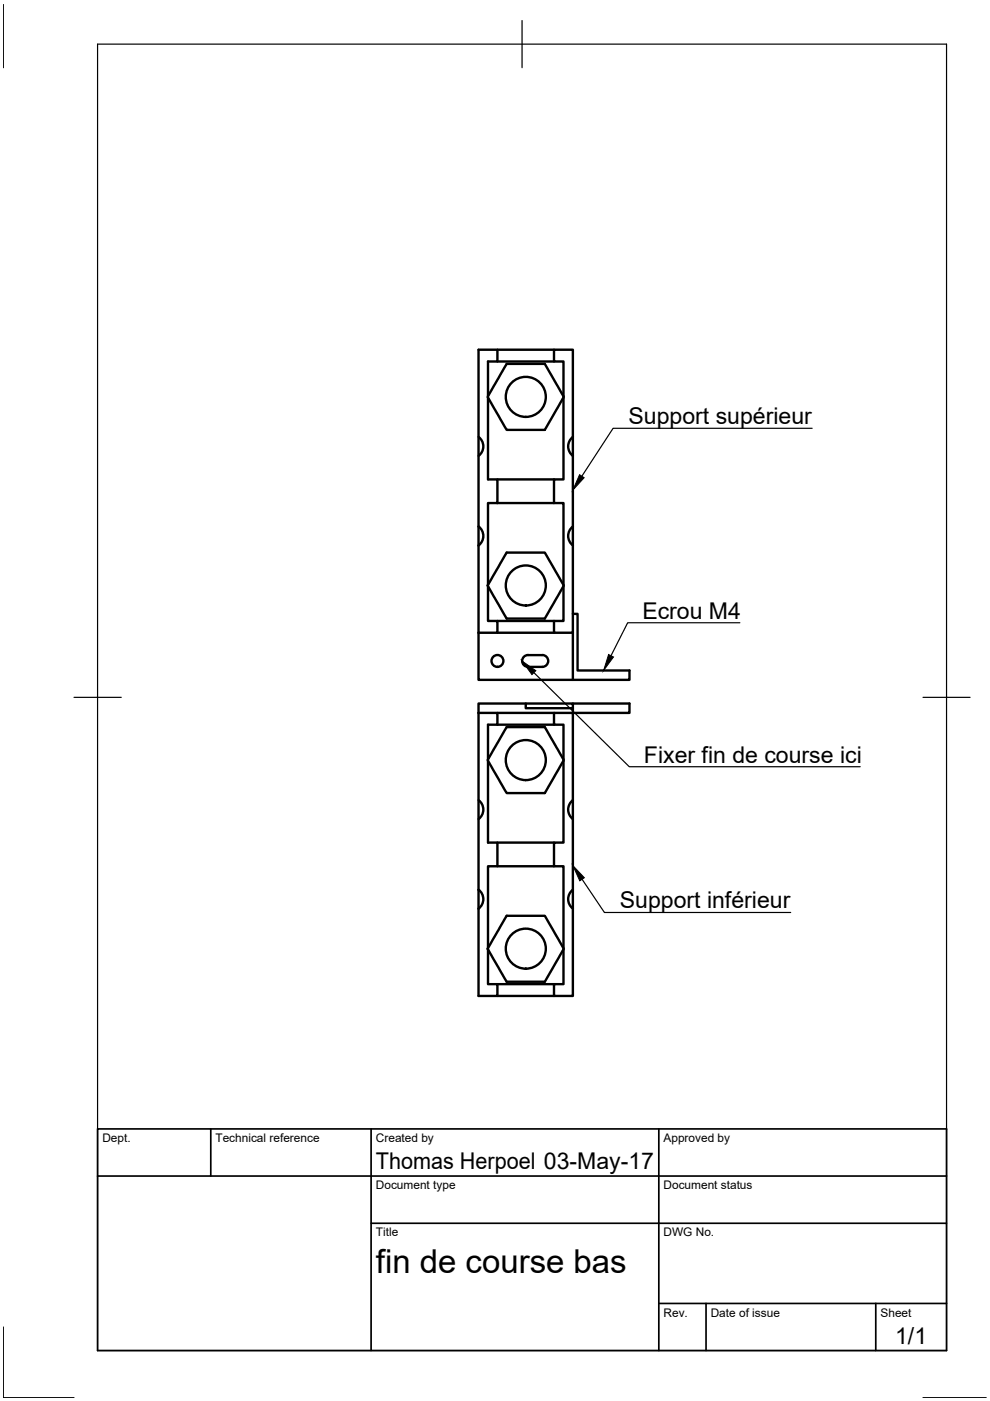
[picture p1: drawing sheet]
<svg xmlns="http://www.w3.org/2000/svg" width="210mm" height="297mm" viewBox="0 0 210 297" stroke-linecap="round" stroke-linejoin="round" font-family="sans-serif">
<!-- layer: Visible -->
<g fill="none" stroke="#000" stroke-width=".51">
<path d="M105.5 76.6h12M105.5 74.1h12M117.5 74.1h4v60.1h-4v-2.5h2v-7.6v-17.4h-2v-5.1h2v-25h-2zM101.5 92.6a2.51 2.51 0 0 1 0 4.1M103.5 84v-7.4h2v-2.5h-4v37.6M103.5 84.3v17.3h2v5.1h-2v17.3M119.5 84l-4-6.8h-8.1l-3.5 6a1.15 1.15 0 0 0-.4 1.2l3.9 6.7h8.1l4-6.8M121.5 92.6a2.51 2.51 0 0 0 0 4.1M101.5 111.7v4M101.5 115.7v18.5M101.5 111.6a2.51 2.51 0 0 1 0 4M105.5 106.7h12"/>
<path d="M105.5 101.6h12M121.5 111.6a2.51 2.51 0 0 0 0 4M101.5 134.2v9.9h20M103.5 124.3v7.4h2v2.5h-4M105.5 134.2h12M105.5 131.7h12M111.2 139.1l.8-.2h3a1.26 1.26 0 0 1 1.2 1.2 1.26 1.26 0 0 1-1.2 1.3h-3a1.26 1.26 0 0 1-1.2-.9 1.26 1.26 0 0 1 .4-1.4zM119.5 124l-4-6.8h-8.1l-3.5 6a1.15 1.15 0 0 0-.4 1.2l3.9 6.7h8.1l4-6.8M121.5 130.2h1v12h11v1.9h-12M121.5 134.2v9.9M101.5 151.2v37.5M101.5 151.2h4v2.4h-2v7.4"/>
<path d="M105.5 153.6h12M105.5 151.2h12M111.5 149.2h10v1h-10zM111.5 149.2h-10v2M117.5 151.2h4v60h-4v-2.5h2v-7.6v-17.4h-2v-5.1h2v-25h-2zM121.5 149.2h12v2h-12v-1M101.5 169.6a2.51 2.51 0 0 1 0 4.1M103.5 161.3v17.3h2v5.1h-2v17.3M105.5 178.6h12M119.5 161l-4-6.8h-8.1l-3.5 6a1.15 1.15 0 0 0-.4 1.2l3.9 6.7h8.1l4-6.8M121.5 169.6a2.51 2.51 0 0 0 0 4.1M101.5 188.7v22.5h4v-2.5h-2v-7.4"/>
<path d="M101.5 188.6a2.51 2.51 0 0 1 0 4M105.5 183.7h12M121.5 188.6a2.51 2.51 0 0 0 0 4M105.5 211.2h12M105.5 208.7h12M119.5 201l-4-6.8h-8.1l-3.5 6a1.15 1.15 0 0 0-.4 1.2l3.9 6.8h8.1l4-6.9"/>
<circle cx="111.5" cy="84.1" r="4.2"/>
<circle cx="111.5" cy="124.1" r="4.2"/>
<circle cx="105.5" cy="140.1" r="1.26"/>
<circle cx="111.5" cy="161.2" r="4.2"/>
<circle cx="111.5" cy="201.1" r="4.2"/>
</g>
<!-- layer: Border -->
<path d="M.7 1v13.4M20.7 9.4h180v276.9h-180zM110.7 4.4v10M15.7 147.8h10M195.7 147.8h10M.7 281.3v15h15M195.7 296.3h13.4" fill="none" stroke="#000" stroke-width=".25"/>
<!-- layer: TitleBlock -->
<path d="M20.7 239.4h180v46.9h-180zM44.7 239.4v9.9M78.7 239.4v46.9M139.7 239.4v46.9M20.7 249.3h180M78.7 259.4h122M139.7 276.4h61M149.7 276.4v9.9M185.7 276.4v9.9" fill="none" stroke="#000" stroke-width=".36"/>
<!-- layer: Annotations -->
<path d="M122.9 100.6l1 .7-2.4 2.6zM129 138.8l1.1 .5-2.1 2.9zM110.7 140.2l2.9 2-.8 .8zM121.5 183.5l2.4 2.6-1 .7z" fill="#000" stroke="#000" stroke-width=".21"/>
<path d="M172.2 90.8h-42.2l-6.6 10.2M156.9 132h-23.8l-3.6 7M113.2 142.6l20.2 20h49M123.4 186.4l4.8 7.1h39.4" fill="none" stroke="#000" stroke-width=".25"/>
<text font-size="7" x="79.7" y="269.9">fin de course bas</text>
<g font-size="4.9">
<text x="133.3" y="89.8">Support supérieur</text>
<text x="136.2" y="131.3">Ecrou M4</text>
<text x="136.5" y="161.9">Fixer fin de course ici</text>
<text x="131.4" y="192.5">Support inférieur</text>
<text x="79.7" y="247.8">Thomas Herpoel 03-May-17</text>
<text x="189.8" y="285">1/1</text>
</g>
<g font-size="2.5">
<text x="21.7" y="242.1">Dept.</text>
<text x="45.7" y="242.1">Technical reference</text>
<text x="79.7" y="242.1">Created by</text>
<text x="140.7" y="242.1">Approved by</text>
<text x="79.7" y="252.1">Document type</text>
<text x="140.7" y="252.1">Document status</text>
<text x="79.7" y="262.1">Title</text>
<text x="140.7" y="262.1">DWG No.</text>
<text x="140.7" y="279.1">Rev.</text>
<text x="150.7" y="279.1">Date of issue</text>
<text x="186.7" y="279.1">Sheet</text>
</g>
</svg>
